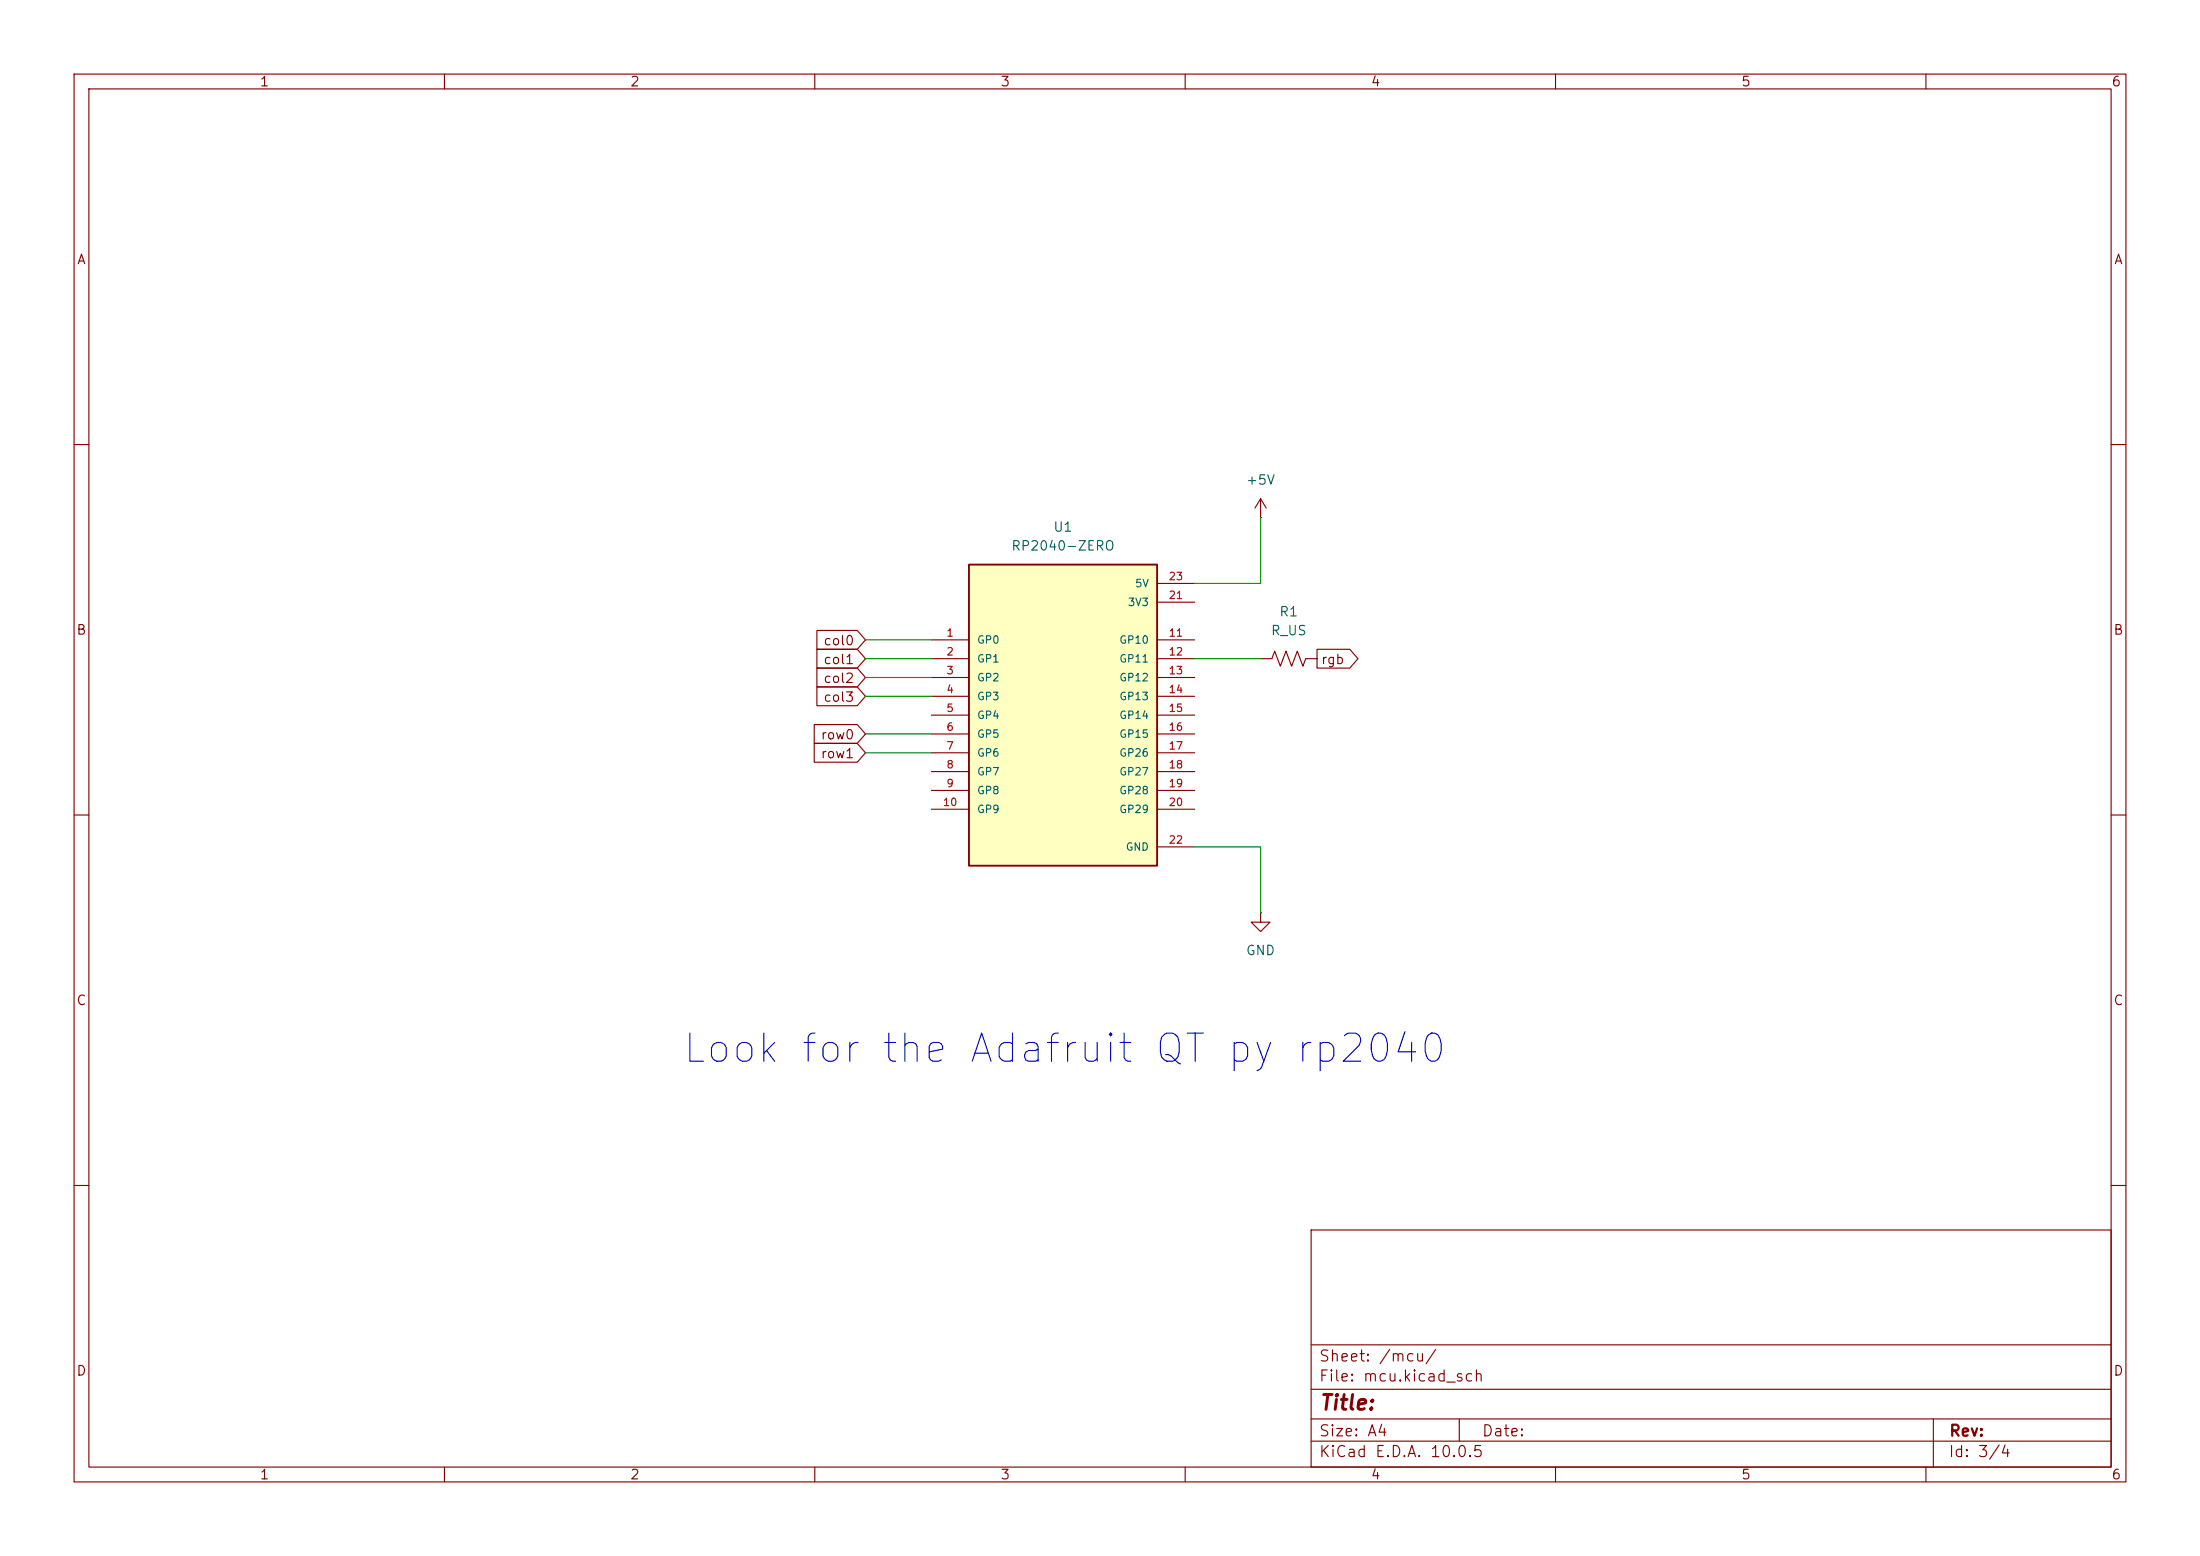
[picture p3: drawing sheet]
(kicad_sch
 (version 20260306)
 (generator "eeschema")
 (generator_version "10.0")
 (paper "A4")
 (lib_symbols
  (symbol "Device:R_US"
   (pin_numbers (hide yes))
   (pin_names
    (offset 0)) (exclude_from_sim no) (in_bom yes) (on_board yes)
   (in_pos_files yes)
   (duplicate_pin_numbers_are_jumpers no)
   (property "Reference" "R" (at 2.54 0 90) (show_name no) (do_not_autoplace no) (effects (font (size 1.27 1.27))))
   (property "Value" "R_US" (at -2.54 0 90) (show_name no) (do_not_autoplace no) (effects (font (size 1.27 1.27))))
   (property "Footprint" "" (at 1.016 -0.254 90) (show_name no) (do_not_autoplace no) (hide yes) (effects (font (size 1.27 1.27))))
   (property "Datasheet" "" (at 0 0 0) (show_name no) (do_not_autoplace no) (hide yes) (effects (font (size 1.27 1.27))))
   (property "Description" "Resistor, US symbol" (at 0 0 0) (show_name no) (do_not_autoplace no) (hide yes) (effects (font (size 1.27 1.27))))
   (symbol "R_US_0_1"
    (polyline (pts (xy 0 2.286) (xy 0 2.54)) (stroke (width 0) (type default)) (fill (type none)))
    (polyline (pts (xy 0 2.286) (xy 1.016 1.905) (xy 0 1.524) (xy -1.016 1.143) (xy 0 0.762)) (stroke (width 0) (type default)) (fill (type none)))
    (polyline (pts (xy 0 0.762) (xy 1.016 0.381) (xy 0 0) (xy -1.016 -0.381) (xy 0 -0.762)) (stroke (width 0) (type default)) (fill (type none)))
    (polyline (pts (xy 0 -0.762) (xy 1.016 -1.143) (xy 0 -1.524) (xy -1.016 -1.905) (xy 0 -2.286)) (stroke (width 0) (type default)) (fill (type none)))
    (polyline (pts (xy 0 -2.286) (xy 0 -2.54)) (stroke (width 0) (type default)) (fill (type none))))
   (symbol "R_US_1_1"
    (pin passive line (at 0 3.81 270) (length 1.27) (name "" (effects (font (size 1.27 1.27)))) (number "1" (effects (font (size 1.27 1.27)))))
    (pin passive line (at 0 -3.81 90) (length 1.27) (name "" (effects (font (size 1.27 1.27)))) (number "2" (effects (font (size 1.27 1.27))))))
   (embedded_fonts no))
  (symbol "RP2040-ZERO:RP2040-ZERO"
   (pin_names
    (offset 1.016)) (exclude_from_sim no) (in_bom yes) (on_board yes)
   (in_pos_files yes)
   (duplicate_pin_numbers_are_jumpers no)
   (property "Reference" "U" (at -12.7 21.082 0) (show_name no) (do_not_autoplace no) (effects (font (size 1.27 1.27)) (justify left bottom)))
   (property "Value" "RP2040-ZERO" (at -12.7 -22.86 0) (show_name no) (do_not_autoplace no) (effects (font (size 1.27 1.27)) (justify left bottom)))
   (property "Footprint" "RP2040-ZERO:MODULE_RP2040-ZERO" (at 0 0 0) (show_name no) (do_not_autoplace no) (hide yes) (effects (font (size 1.27 1.27)) (justify bottom)))
   (property "Datasheet" "" (at 0 0 0) (show_name no) (do_not_autoplace no) (hide yes) (effects (font (size 1.27 1.27))))
   (property "Description" "Low-Cost, High-Performance Pico-Like MCU Board Based On Raspberry Pi Microcontroller RP2040" (at 0 0 0) (show_name no) (do_not_autoplace no) (hide yes) (effects (font (size 1.27 1.27)) (justify bottom)))
   (property "DigiKey_Part_Number" "" (at 0 0 0) (show_name no) (do_not_autoplace no) (hide yes) (effects (font (size 1.27 1.27)) (justify bottom)))
   (property "SnapEDA_Link" "https://www.snapeda.com/parts/RP2040-ZERO/Waveshare+Electronics/view-part/?ref=snap" (at 0 0 0) (show_name no) (do_not_autoplace no) (hide yes) (effects (font (size 1.27 1.27)) (justify bottom)))
   (property "MAXIMUM_PACKAGE_HEIGHT" "5.35mm" (at 0 0 0) (show_name no) (do_not_autoplace no) (hide yes) (effects (font (size 1.27 1.27)) (justify bottom)))
   (property "Package" "Package" (at 0 0 0) (show_name no) (do_not_autoplace no) (hide yes) (effects (font (size 1.27 1.27)) (justify bottom)))
   (property "Check_prices" "https://www.snapeda.com/parts/RP2040-ZERO/Waveshare+Electronics/view-part/?ref=eda" (at 0 0 0) (show_name no) (do_not_autoplace no) (hide yes) (effects (font (size 1.27 1.27)) (justify bottom)))
   (property "STANDARD" "Manufacturer Recommendations" (at 0 0 0) (show_name no) (do_not_autoplace no) (hide yes) (effects (font (size 1.27 1.27)) (justify bottom)))
   (property "PARTREV" "NA" (at 0 0 0) (show_name no) (do_not_autoplace no) (hide yes) (effects (font (size 1.27 1.27)) (justify bottom)))
   (property "MF" "Waveshare Electronics" (at 0 0 0) (show_name no) (do_not_autoplace no) (hide yes) (effects (font (size 1.27 1.27)) (justify bottom)))
   (property "MP" "RP2040-ZERO" (at 0 0 0) (show_name no) (do_not_autoplace no) (hide yes) (effects (font (size 1.27 1.27)) (justify bottom)))
   (property "MANUFACTURER" "Waveshare" (at 0 0 0) (show_name no) (do_not_autoplace no) (hide yes) (effects (font (size 1.27 1.27)) (justify bottom)))
   (symbol "RP2040-ZERO_0_0"
    (rectangle (start -12.7 -20.32) (end 12.7 20.32) (stroke (width 0.254) (type default)) (fill (type background)))
    (pin bidirectional line (at -17.78 10.16 0) (length 5.08) (name "GP0" (effects (font (size 1.016 1.016)))) (number "1" (effects (font (size 1.016 1.016)))))
    (pin bidirectional line (at -17.78 7.62 0) (length 5.08) (name "GP1" (effects (font (size 1.016 1.016)))) (number "2" (effects (font (size 1.016 1.016)))))
    (pin bidirectional line (at -17.78 5.08 0) (length 5.08) (name "GP2" (effects (font (size 1.016 1.016)))) (number "3" (effects (font (size 1.016 1.016)))))
    (pin bidirectional line (at -17.78 2.54 0) (length 5.08) (name "GP3" (effects (font (size 1.016 1.016)))) (number "4" (effects (font (size 1.016 1.016)))))
    (pin bidirectional line (at -17.78 0 0) (length 5.08) (name "GP4" (effects (font (size 1.016 1.016)))) (number "5" (effects (font (size 1.016 1.016)))))
    (pin bidirectional line (at -17.78 -2.54 0) (length 5.08) (name "GP5" (effects (font (size 1.016 1.016)))) (number "6" (effects (font (size 1.016 1.016)))))
    (pin bidirectional line (at -17.78 -5.08 0) (length 5.08) (name "GP6" (effects (font (size 1.016 1.016)))) (number "7" (effects (font (size 1.016 1.016)))))
    (pin bidirectional line (at -17.78 -7.62 0) (length 5.08) (name "GP7" (effects (font (size 1.016 1.016)))) (number "8" (effects (font (size 1.016 1.016)))))
    (pin bidirectional line (at -17.78 -10.16 0) (length 5.08) (name "GP8" (effects (font (size 1.016 1.016)))) (number "9" (effects (font (size 1.016 1.016)))))
    (pin bidirectional line (at -17.78 -12.7 0) (length 5.08) (name "GP9" (effects (font (size 1.016 1.016)))) (number "10" (effects (font (size 1.016 1.016)))))
    (pin bidirectional line (at 17.78 10.16 180) (length 5.08) (name "GP10" (effects (font (size 1.016 1.016)))) (number "11" (effects (font (size 1.016 1.016)))))
    (pin bidirectional line (at 17.78 7.62 180) (length 5.08) (name "GP11" (effects (font (size 1.016 1.016)))) (number "12" (effects (font (size 1.016 1.016)))))
    (pin bidirectional line (at 17.78 5.08 180) (length 5.08) (name "GP12" (effects (font (size 1.016 1.016)))) (number "13" (effects (font (size 1.016 1.016)))))
    (pin bidirectional line (at 17.78 2.54 180) (length 5.08) (name "GP13" (effects (font (size 1.016 1.016)))) (number "14" (effects (font (size 1.016 1.016)))))
    (pin bidirectional line (at 17.78 0 180) (length 5.08) (name "GP14" (effects (font (size 1.016 1.016)))) (number "15" (effects (font (size 1.016 1.016)))))
    (pin bidirectional line (at 17.78 -2.54 180) (length 5.08) (name "GP15" (effects (font (size 1.016 1.016)))) (number "16" (effects (font (size 1.016 1.016)))))
    (pin bidirectional line (at 17.78 -5.08 180) (length 5.08) (name "GP26" (effects (font (size 1.016 1.016)))) (number "17" (effects (font (size 1.016 1.016)))))
    (pin bidirectional line (at 17.78 -7.62 180) (length 5.08) (name "GP27" (effects (font (size 1.016 1.016)))) (number "18" (effects (font (size 1.016 1.016)))))
    (pin bidirectional line (at 17.78 -10.16 180) (length 5.08) (name "GP28" (effects (font (size 1.016 1.016)))) (number "19" (effects (font (size 1.016 1.016)))))
    (pin bidirectional line (at 17.78 -12.7 180) (length 5.08) (name "GP29" (effects (font (size 1.016 1.016)))) (number "20" (effects (font (size 1.016 1.016)))))
    (pin power_in line (at 17.78 15.24 180) (length 5.08) (name "3V3" (effects (font (size 1.016 1.016)))) (number "21" (effects (font (size 1.016 1.016)))))
    (pin power_in line (at 17.78 -17.78 180) (length 5.08) (name "GND" (effects (font (size 1.016 1.016)))) (number "22" (effects (font (size 1.016 1.016)))))
    (pin power_in line (at 17.78 17.78 180) (length 5.08) (name "5V" (effects (font (size 1.016 1.016)))) (number "23" (effects (font (size 1.016 1.016))))))
   (embedded_fonts no))
  (symbol "power:+5V"
   (power global)
   (pin_numbers (hide yes))
   (pin_names
    (offset 0) (hide yes)) (exclude_from_sim no) (in_bom yes) (on_board yes)
   (in_pos_files yes)
   (duplicate_pin_numbers_are_jumpers no)
   (property "Reference" "#PWR" (at 0 -3.81 0) (show_name no) (do_not_autoplace no) (hide yes) (effects (font (size 1.27 1.27))))
   (property "Value" "+5V" (at 0 3.556 0) (show_name no) (do_not_autoplace no) (effects (font (size 1.27 1.27))))
   (property "Footprint" "" (at 0 0 0) (show_name no) (do_not_autoplace no) (hide yes) (effects (font (size 1.27 1.27))))
   (property "Datasheet" "" (at 0 0 0) (show_name no) (do_not_autoplace no) (hide yes) (effects (font (size 1.27 1.27))))
   (property "Description" "Power symbol creates a global label with name \"+5V\"" (at 0 0 0) (show_name no) (do_not_autoplace no) (hide yes) (effects (font (size 1.27 1.27))))
   (symbol "+5V_0_1"
    (polyline (pts (xy -0.762 1.27) (xy 0 2.54)) (stroke (width 0) (type default)) (fill (type none)))
    (polyline (pts (xy 0 2.54) (xy 0.762 1.27)) (stroke (width 0) (type default)) (fill (type none)))
    (polyline (pts (xy 0 0) (xy 0 2.54)) (stroke (width 0) (type default)) (fill (type none))))
   (symbol "+5V_1_1"
    (pin power_in line (at 0 0 90) (length 0) (name "" (effects (font (size 1.27 1.27)))) (number "1" (effects (font (size 1.27 1.27))))))
   (embedded_fonts no))
  (symbol "power:GND"
   (power global)
   (pin_numbers (hide yes))
   (pin_names
    (offset 0) (hide yes)) (exclude_from_sim no) (in_bom yes) (on_board yes)
   (in_pos_files yes)
   (duplicate_pin_numbers_are_jumpers no)
   (property "Reference" "#PWR" (at 0 -6.35 0) (show_name no) (do_not_autoplace no) (hide yes) (effects (font (size 1.27 1.27))))
   (property "Value" "GND" (at 0 -3.81 0) (show_name no) (do_not_autoplace no) (effects (font (size 1.27 1.27))))
   (property "Footprint" "" (at 0 0 0) (show_name no) (do_not_autoplace no) (hide yes) (effects (font (size 1.27 1.27))))
   (property "Datasheet" "" (at 0 0 0) (show_name no) (do_not_autoplace no) (hide yes) (effects (font (size 1.27 1.27))))
   (property "Description" "Power symbol creates a global label with name \"GND\" , ground" (at 0 0 0) (show_name no) (do_not_autoplace no) (hide yes) (effects (font (size 1.27 1.27))))
   (symbol "GND_0_1"
    (polyline (pts (xy 0 0) (xy 0 -1.27) (xy 1.27 -1.27) (xy 0 -2.54) (xy -1.27 -1.27) (xy 0 -1.27)) (stroke (width 0) (type default)) (fill (type none))))
   (symbol "GND_1_1"
    (pin power_in line (at 0 0 270) (length 0) (name "" (effects (font (size 1.27 1.27)))) (number "1" (effects (font (size 1.27 1.27))))))
   (embedded_fonts no)))
 (text "Look for the Adafruit QT py rp2040"
  (exclude_from_sim no)
  (at 143.764 141.732 0)
  (effects (font (size 3.81 3.81))))
 (wire
  (pts (xy 161.29 88.9) (xy 170.18 88.9))
  (stroke (width 0) (type default)))
 (wire
  (pts (xy 116.84 86.36) (xy 125.73 86.36))
  (stroke (width 0) (type default)))
 (wire
  (pts (xy 170.18 123.19) (xy 170.18 114.3))
  (stroke (width 0) (type default)))
 (wire
  (pts (xy 170.18 69.85) (xy 170.18 78.74))
  (stroke (width 0) (type default)))
 (wire
  (pts (xy 116.84 88.9) (xy 125.73 88.9))
  (stroke (width 0) (type default)))
 (wire
  (pts (xy 116.84 99.06) (xy 125.73 99.06))
  (stroke (width 0) (type default)))
 (wire
  (pts (xy 170.18 78.74) (xy 161.29 78.74))
  (stroke (width 0) (type default)))
 (wire
  (pts (xy 116.84 93.98) (xy 125.73 93.98))
  (stroke (width 0) (type default)))
 (wire
  (pts (xy 116.84 101.6) (xy 125.73 101.6))
  (stroke (width 0) (type default)))
 (wire
  (pts (xy 116.84 91.44) (xy 125.73 91.44))
  (stroke (width 0) (type default)))
 (wire
  (pts (xy 170.18 114.3) (xy 161.29 114.3))
  (stroke (width 0) (type default)))
 (global_label "col2"
  (shape input)
  (at 116.84 91.44 180)
  (fields_autoplaced yes)
  (effects (font (size 1.27 1.27)) (justify right))
  (property "Intersheetrefs" "${INTERSHEET_REFS}" (at 109.7425 91.44 0) (hide yes) (show_name no) (do_not_autoplace no) (effects (font (size 1.27 1.27)) (justify right))))
 (global_label "col1"
  (shape input)
  (at 116.84 88.9 180)
  (fields_autoplaced yes)
  (effects (font (size 1.27 1.27)) (justify right))
  (property "Intersheetrefs" "${INTERSHEET_REFS}" (at 109.7425 88.9 0) (hide yes) (show_name no) (do_not_autoplace no) (effects (font (size 1.27 1.27)) (justify right))))
 (global_label "col3"
  (shape input)
  (at 116.84 93.98 180)
  (fields_autoplaced yes)
  (effects (font (size 1.27 1.27)) (justify right))
  (property "Intersheetrefs" "${INTERSHEET_REFS}" (at 109.7425 93.98 0) (hide yes) (show_name no) (do_not_autoplace no) (effects (font (size 1.27 1.27)) (justify right))))
 (global_label "rgb"
  (shape output)
  (at 177.8 88.9 0)
  (fields_autoplaced yes)
  (effects (font (size 1.27 1.27)) (justify left))
  (property "Intersheetrefs" "${INTERSHEET_REFS}" (at 183.8694 88.9 0) (hide yes) (show_name no) (do_not_autoplace no) (effects (font (size 1.27 1.27)) (justify left))))
 (global_label "row1"
  (shape input)
  (at 116.84 101.6 180)
  (fields_autoplaced yes)
  (effects (font (size 1.27 1.27)) (justify right))
  (property "Intersheetrefs" "${INTERSHEET_REFS}" (at 109.3796 101.6 0) (hide yes) (show_name no) (do_not_autoplace no) (effects (font (size 1.27 1.27)) (justify right))))
 (global_label "row0"
  (shape input)
  (at 116.84 99.06 180)
  (fields_autoplaced yes)
  (effects (font (size 1.27 1.27)) (justify right))
  (property "Intersheetrefs" "${INTERSHEET_REFS}" (at 109.3796 99.06 0) (hide yes) (show_name no) (do_not_autoplace no) (effects (font (size 1.27 1.27)) (justify right))))
 (global_label "col0"
  (shape input)
  (at 116.84 86.36 180)
  (fields_autoplaced yes)
  (effects (font (size 1.27 1.27)) (justify right))
  (property "Intersheetrefs" "${INTERSHEET_REFS}" (at 109.7425 86.36 0) (hide yes) (show_name no) (do_not_autoplace no) (effects (font (size 1.27 1.27)) (justify right))))
 (symbol
  (lib_id "power:GND")
  (at 170.18 123.19 0)
  (unit 1)
  (body_style 1)
  (exclude_from_sim no)
  (in_bom yes)
  (on_board yes)
  (in_pos_files yes)
  (dnp no)
  (fields_autoplaced yes)
  (property "Reference" "#PWR03" (at 170.18 129.54 0) (hide yes) (show_name no) (do_not_autoplace no) (effects (font (size 1.27 1.27))))
  (property "Value" "GND" (at 170.18 128.27 0) (show_name no) (do_not_autoplace no) (effects (font (size 1.27 1.27))))
  (property "Footprint" "" (at 170.18 123.19 0) (hide yes) (show_name no) (do_not_autoplace no) (effects (font (size 1.27 1.27))))
  (property "Datasheet" "" (at 170.18 123.19 0) (hide yes) (show_name no) (do_not_autoplace no) (effects (font (size 1.27 1.27))))
  (property "Description" "Power symbol creates a global label with name \"GND\" , ground" (at 170.18 123.19 0) (hide yes) (show_name no) (do_not_autoplace no) (effects (font (size 1.27 1.27))))
  (pin "1"))
 (symbol
  (lib_id "RP2040-ZERO:RP2040-ZERO")
  (at 143.51 96.52 0)
  (unit 1)
  (body_style 1)
  (exclude_from_sim no)
  (in_bom yes)
  (on_board yes)
  (in_pos_files yes)
  (dnp no)
  (fields_autoplaced yes)
  (property "Reference" "U1" (at 143.51 71.12 0) (show_name no) (do_not_autoplace no) (effects (font (size 1.27 1.27))))
  (property "Value" "RP2040-ZERO" (at 143.51 73.66 0) (show_name no) (do_not_autoplace no) (effects (font (size 1.27 1.27))))
  (property "Footprint" "RP2040-ZERO:MODULE_RP2040-ZERO" (at 143.51 96.52 0) (hide yes) (show_name no) (do_not_autoplace no) (effects (font (size 1.27 1.27)) (justify bottom)))
  (property "Datasheet" "" (at 143.51 96.52 0) (hide yes) (show_name no) (do_not_autoplace no) (effects (font (size 1.27 1.27))))
  (property "Description" "Low-Cost, High-Performance Pico-Like MCU Board Based On Raspberry Pi Microcontroller RP2040" (at 143.51 96.52 0) (hide yes) (show_name no) (do_not_autoplace no) (effects (font (size 1.27 1.27)) (justify bottom)))
  (property "DigiKey_Part_Number" "" (at 143.51 96.52 0) (hide yes) (show_name no) (do_not_autoplace no) (effects (font (size 1.27 1.27)) (justify bottom)))
  (property "SnapEDA_Link" "https://www.snapeda.com/parts/RP2040-ZERO/Waveshare+Electronics/view-part/?ref=snap" (at 143.51 96.52 0) (hide yes) (show_name no) (do_not_autoplace no) (effects (font (size 1.27 1.27)) (justify bottom)))
  (property "MAXIMUM_PACKAGE_HEIGHT" "5.35mm" (at 143.51 96.52 0) (hide yes) (show_name no) (do_not_autoplace no) (effects (font (size 1.27 1.27)) (justify bottom)))
  (property "Package" "Package" (at 143.51 96.52 0) (hide yes) (show_name no) (do_not_autoplace no) (effects (font (size 1.27 1.27)) (justify bottom)))
  (property "Check_prices" "https://www.snapeda.com/parts/RP2040-ZERO/Waveshare+Electronics/view-part/?ref=eda" (at 143.51 96.52 0) (hide yes) (show_name no) (do_not_autoplace no) (effects (font (size 1.27 1.27)) (justify bottom)))
  (property "STANDARD" "Manufacturer Recommendations" (at 143.51 96.52 0) (hide yes) (show_name no) (do_not_autoplace no) (effects (font (size 1.27 1.27)) (justify bottom)))
  (property "PARTREV" "NA" (at 143.51 96.52 0) (hide yes) (show_name no) (do_not_autoplace no) (effects (font (size 1.27 1.27)) (justify bottom)))
  (property "MF" "Waveshare Electronics" (at 143.51 96.52 0) (hide yes) (show_name no) (do_not_autoplace no) (effects (font (size 1.27 1.27)) (justify bottom)))
  (property "MP" "RP2040-ZERO" (at 143.51 96.52 0) (hide yes) (show_name no) (do_not_autoplace no) (effects (font (size 1.27 1.27)) (justify bottom)))
  (property "MANUFACTURER" "Waveshare" (at 143.51 96.52 0) (hide yes) (show_name no) (do_not_autoplace no) (effects (font (size 1.27 1.27)) (justify bottom)))
  (pin "15")
  (pin "13")
  (pin "8")
  (pin "9")
  (pin "11")
  (pin "21")
  (pin "20")
  (pin "22")
  (pin "12")
  (pin "10")
  (pin "23")
  (pin "14")
  (pin "17")
  (pin "16")
  (pin "18")
  (pin "19")
  (pin "6")
  (pin "5")
  (pin "4")
  (pin "3")
  (pin "2")
  (pin "1")
  (pin "7"))
 (symbol
  (lib_id "Device:R_US")
  (at 173.99 88.9 90)
  (unit 1)
  (body_style 1)
  (exclude_from_sim no)
  (in_bom yes)
  (on_board yes)
  (in_pos_files yes)
  (dnp no)
  (fields_autoplaced yes)
  (property "Reference" "R1" (at 173.99 82.55 90) (show_name no) (do_not_autoplace no) (effects (font (size 1.27 1.27))))
  (property "Value" "R_US" (at 173.99 85.09 90) (show_name no) (do_not_autoplace no) (effects (font (size 1.27 1.27))))
  (property "Footprint" "Resistor_SMD:R_0805_2012Metric_Pad1.20x1.40mm_HandSolder" (at 174.244 87.884 90) (hide yes) (show_name no) (do_not_autoplace no) (effects (font (size 1.27 1.27))))
  (property "Datasheet" "" (at 173.99 88.9 0) (hide yes) (show_name no) (do_not_autoplace no) (effects (font (size 1.27 1.27))))
  (property "Description" "Resistor, US symbol" (at 173.99 88.9 0) (hide yes) (show_name no) (do_not_autoplace no) (effects (font (size 1.27 1.27))))
  (pin "1")
  (pin "2"))
 (symbol
  (lib_id "power:+5V")
  (at 170.18 69.85 0)
  (unit 1)
  (body_style 1)
  (exclude_from_sim no)
  (in_bom yes)
  (on_board yes)
  (in_pos_files yes)
  (dnp no)
  (fields_autoplaced yes)
  (property "Reference" "#PWR02" (at 170.18 73.66 0) (hide yes) (show_name no) (do_not_autoplace no) (effects (font (size 1.27 1.27))))
  (property "Value" "+5V" (at 170.18 64.77 0) (show_name no) (do_not_autoplace no) (effects (font (size 1.27 1.27))))
  (property "Footprint" "" (at 170.18 69.85 0) (hide yes) (show_name no) (do_not_autoplace no) (effects (font (size 1.27 1.27))))
  (property "Datasheet" "" (at 170.18 69.85 0) (hide yes) (show_name no) (do_not_autoplace no) (effects (font (size 1.27 1.27))))
  (property "Description" "Power symbol creates a global label with name \"+5V\"" (at 170.18 69.85 0) (hide yes) (show_name no) (do_not_autoplace no) (effects (font (size 1.27 1.27))))
  (pin "1")))
